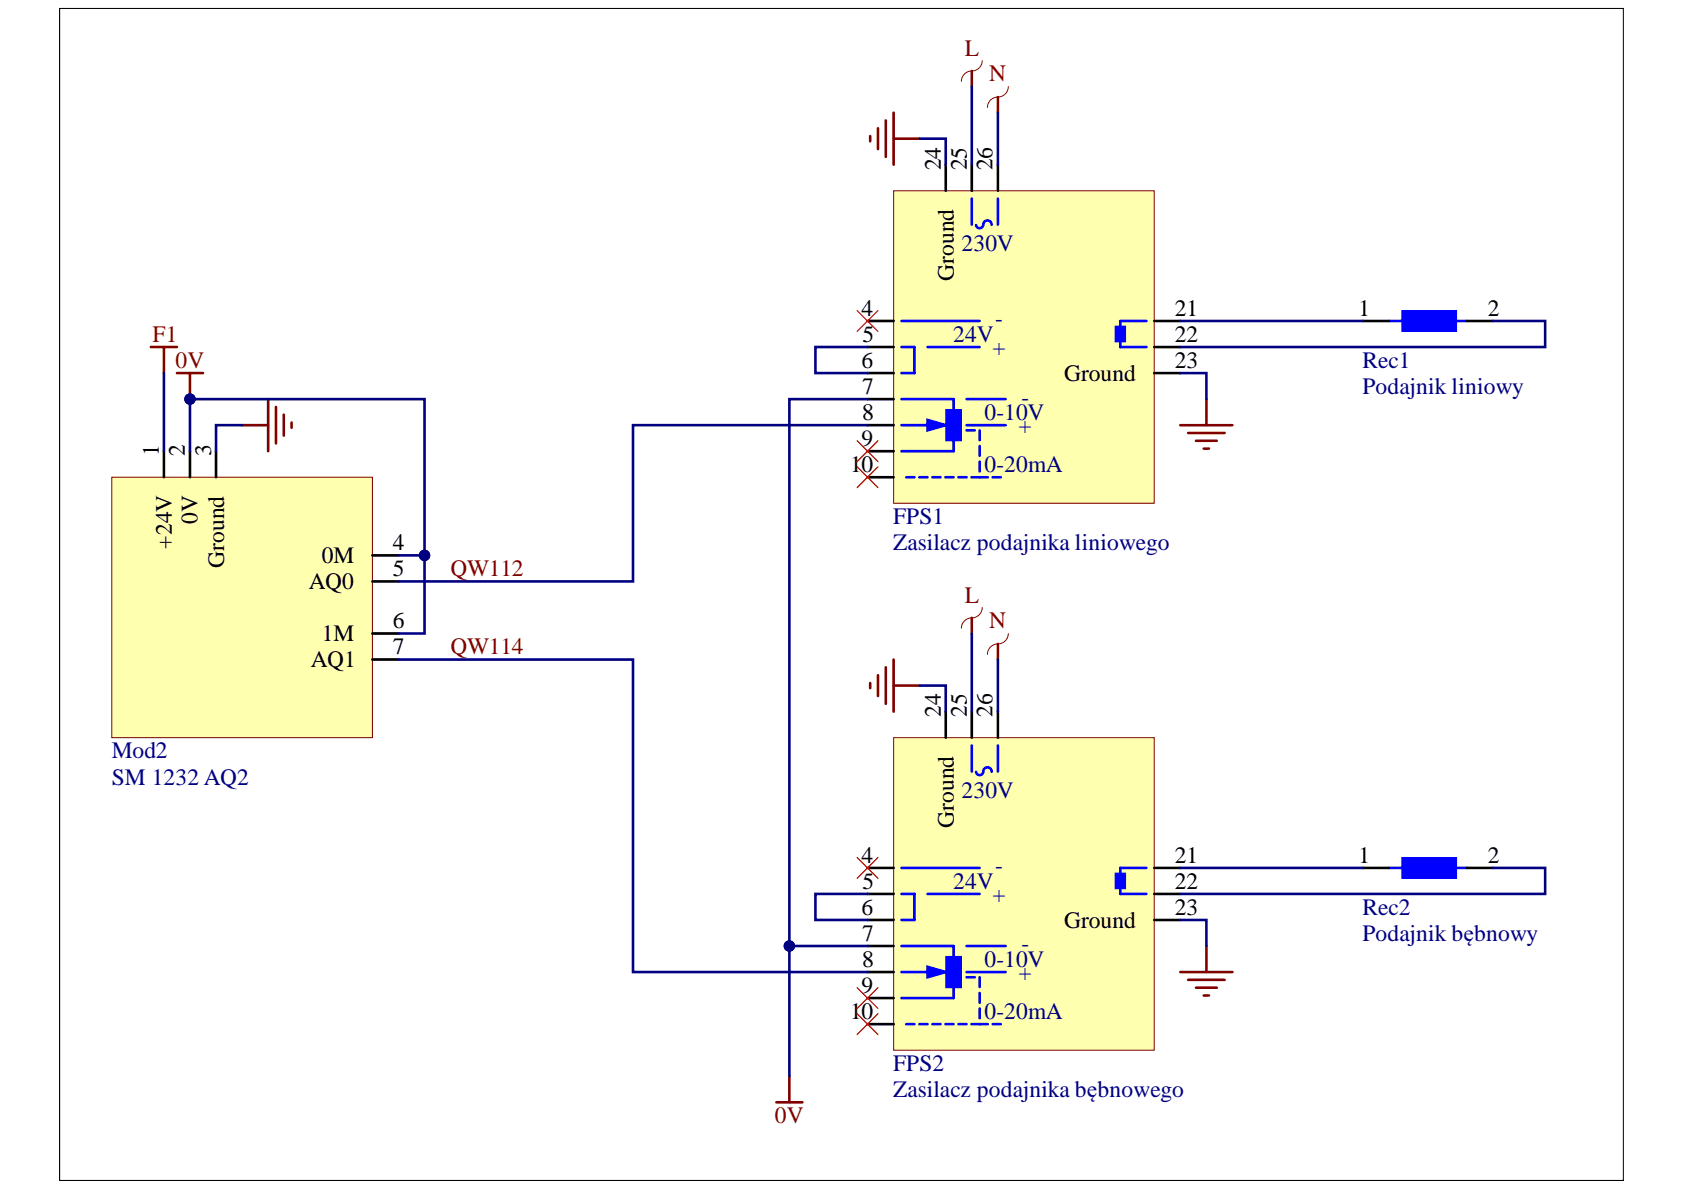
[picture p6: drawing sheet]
<svg xmlns="http://www.w3.org/2000/svg" width="297mm" height="210mm" viewBox="0 0 297 210" stroke-linecap="round" stroke-linejoin="round" font-family="sans-serif">
<path d="M10.5 1.5h275.8v206.7h-275.8z" fill="none" stroke="#000" stroke-width=".18"/>
<path d="M19.7 84.2h46v45.9h-46z" fill-rule="evenodd" fill="#ffffb0"/>
<path d="M19.7 84.2h46v45.9h-46z" fill="none" stroke="#800000" stroke-width=".18"/>
<path d="M28.9 79.6v4.6M33.5 79.6v4.6M38.1 79.6v4.6M65.7 98h4.6M65.7 102.6h4.6M65.7 111.7h4.6M65.7 116.3h4.6" fill="none" stroke="#000" stroke-width=".46"/>
<path d="M26.6 61.2h4.6M28.9 61.2v4.6M42.7 75h4.6M47.3 70.4v9.2M48.7 71.8v6.4M50.1 73.2v3.6M51.4 74.5v1" fill="none" stroke="#800000" stroke-width=".46"/>
<path d="M157.6 33.6h46v55.2h-46z" fill-rule="evenodd" fill="#ffffb0"/>
<path d="M157.6 33.6h46v55.2h-46z" fill="none" stroke="#800000" stroke-width=".18"/>
<path d="M166.8 29.1v4.5M171.4 29.1v4.5M153 56.6h4.6M153 61.2h4.6M153 65.8h4.6M153 70.4h4.6M153 75h4.6M153 79.6h4.6M153 84.2h4.6" fill="none" stroke="#000" stroke-width=".46"/>
<path d="M176 29.1v4.5M203.6 56.6h4.6M203.6 61.2h4.6M203.6 65.8h4.6" fill="none" stroke="#000" stroke-width=".45"/>
<path d="M202.2 56.6h-4.6v4.6h4.6" fill="none" stroke="#00f" stroke-width=".45"/>
<path d="M196.7 57.5h1.8v2.8h-1.8z" fill-rule="evenodd" fill="#00f"/>
<path d="M196.7 57.5h1.8v2.8h-1.8z" fill="none" stroke="#00f" stroke-width=".18"/>
<path d="M171.4 35v4.6M159 61.2h2.3v4.6h-2.3M159 70.4h9.2v9.2h-9.2M159 75h4.6" fill="none" stroke="#00f" stroke-width=".46"/>
<path d="M173.4 39.7a.64 .64 0 0 1-.6 .6 .64 .64 0 0 1-.6-.6M173.4 39.6a.74 .74 0 0 1 .8-.7 .74 .74 0 0 1 .7 .8M176 35v4.6M159 56.6h13.8M163.6 61.2h9.2" fill="none" stroke="#00f" stroke-width=".45"/>
<path d="M166.8 72.2h2.8v5.5h-2.8z" fill-rule="evenodd" fill="#00f"/>
<path d="M166.8 72.2h2.8v5.5h-2.8z" fill="none" stroke="#00f" stroke-width=".18"/>
<path d="M163.6 74.1l3.2 .9-3.2 .9z" fill="#00f"/>
<path d="M163.6 74.1l3.2 .9-3.2 .9zM170.5 75.9h1.4M159.9 84.2h1.4M162.2 84.2h1.4M164.5 84.2h1.4M166.8 84.2h1.4M169.1 84.2h1.4" fill="none" stroke="#00f" stroke-width=".46"/>
<path d="M170.5 70.4h6.9M170.5 75h6.9M172.8 75.9v1.7M172.8 78.7v1.7M171.4 84.2h2.8M172.8 81.4v1.7M175.1 84.2h1.4" fill="none" stroke="#00f" stroke-width=".45"/>
<path d="M157.6 130.1h46v55.1h-46z" fill-rule="evenodd" fill="#ffffb0"/>
<path d="M157.6 130.1h46v55.1h-46z" fill="none" stroke="#800000" stroke-width=".18"/>
<path d="M166.8 125.5v4.6M171.4 125.5v4.6M153 153.1h4.6M153 157.7h4.6M153 162.3h4.6M153 166.9h4.6M153 171.5h4.6" fill="none" stroke="#000" stroke-width=".46"/>
<path d="M176 125.5v4.6M203.6 153.1h4.6M203.6 157.7h4.6M153 176h4.6M203.6 162.3h4.6M153 180.6h4.6" fill="none" stroke="#000" stroke-width=".45"/>
<path d="M202.2 153.1h-4.6v4.6h4.6" fill="none" stroke="#00f" stroke-width=".45"/>
<path d="M196.7 154h1.8v2.8h-1.8z" fill-rule="evenodd" fill="#00f"/>
<path d="M196.7 154h1.8v2.8h-1.8z" fill="none" stroke="#00f" stroke-width=".18"/>
<path d="M171.4 131.5v4.6M159 157.7h2.3v4.6h-2.3M159 166.9h9.2M159 171.5h4.6" fill="none" stroke="#00f" stroke-width=".46"/>
<path d="M173.4 136.1a.64 .64 0 0 1-.6 .6 .64 .64 0 0 1-.6-.5M173.4 136.1a.74 .74 0 0 1 .8-.8 .74 .74 0 0 1 .7 .8M176 131.5v4.6M159 153.1h13.8M163.6 157.7h9.2M168.2 166.9v9.1h-9.2" fill="none" stroke="#00f" stroke-width=".45"/>
<path d="M166.8 168.7h2.8v5.5h-2.8z" fill-rule="evenodd" fill="#00f"/>
<path d="M166.8 168.7h2.8v5.5h-2.8z" fill="none" stroke="#00f" stroke-width=".18"/>
<path d="M163.6 170.5l3.2 1-3.2 .9z" fill="#00f"/>
<path d="M163.6 170.5l3.2 1-3.2 .9zM170.5 172.4h1.4" fill="none" stroke="#00f" stroke-width=".46"/>
<g fill="none" stroke="#00f" stroke-width=".45">
<path d="M245 153.1h13.8M170.5 166.9h6.9M170.5 171.5h6.9M172.8 172.4v1.7M172.8 175.1v1.8M172.8 177.9v1.7M159.9 180.6h1.4M162.2 180.6h1.4M164.5 180.6h1.4M166.8 180.6h1.4M169.1 180.6h1.4M171.4 180.6h2.8"/>
<path d="M175.1 180.6h1.4"/>
</g>
<g fill="none" stroke="#800000" stroke-width=".45">
<path d="M176 17.1v2.8M208.2 75h9.2M209.6 76.4h6.4M211 77.7h3.6M212.3 79.1h.9M212.8 70.4v4.6M176 113.6v2.7M208.2 171.5h9.2M209.6 172.8h6.4M211 174.2h3.6M212.3 175.6h.9M212.8 166.9v4.6"/>
<path d="M136.9 194.4h4.6M139.2 189.8v4.6"/>
</g>
<path d="M151.2 54.8l3.7 3.7M154.9 54.8l-3.7 3.7M151.2 77.7l3.7 3.7M154.9 77.7l-3.7 3.7M151.2 82.3l3.7 3.7M154.9 82.3l-3.7 3.7M151.2 151.2l3.7 3.7M154.9 151.2l-3.7 3.7M151.2 178.8l3.7 3.7M151.2 174.2l3.7 3.7M154.9 178.8l-3.7 3.7M154.9 174.2l-3.7 3.7" fill="none" stroke="#f00" stroke-width=".23"/>
<path d="M157.6 19.9v9.2M171.4 12.5v2.8M153.5 24v.9M154.9 22.6v3.7M156.2 21.2v6.5M157.6 24.5h4.6M154.9 119.1v3.7M156.2 117.7v6.4M157.6 116.3v9.2M171.4 109v2.7M153.5 120.5v.9M157.6 120.9h4.6" fill="none" stroke="#800000" stroke-width=".46"/>
<path d="M173.3 10.7a1.83 1.83 0 0 1-1.9 1.8 1.84 1.84 0 0 0-1.8 1.9M177.9 15.3a2 2 0 0 1-2.4 1.9 1.84 1.84 0 0 0-1.3 1.8M173.3 107.2a1.99 1.99 0 0 1-2.4 1.9 1.83 1.83 0 0 0-1.3 1.7M177.9 111.7a2 2 0 0 1-2.4 1.9 1.84 1.84 0 0 0-1.3 1.8" fill="none" stroke="#800000" stroke-width=".18"/>
<path d="M247.3 151.3h9.6v3.6h-9.6z" fill-rule="evenodd" fill="#00f"/>
<path d="M247.3 151.3h9.6v3.6h-9.6z" fill="none" stroke="#00f" stroke-width=".18"/>
<path d="M240.4 153.1h4.6M258.8 153.1h4.6" fill="none" stroke="#000" stroke-width=".45"/>
<path d="M245 56.6h13.8" fill="none" stroke="#00f" stroke-width=".45"/>
<path d="M247.3 54.8h9.6v3.7h-9.6z" fill-rule="evenodd" fill="#00f"/>
<path d="M247.3 54.8h9.6v3.7h-9.6z" fill="none" stroke="#00f" stroke-width=".18"/>
<path d="M240.4 56.6h4.6M258.8 56.6h4.6" fill="none" stroke="#000" stroke-width=".45"/>
<path d="M176 19.9v9.2" fill="none" stroke="#000080" stroke-width=".45"/>
<path d="M31.2 65.8h4.6M33.5 65.8v4.6" fill="none" stroke="#800000" stroke-width=".46"/>
<circle cx="33.5" cy="70.4" r=".92" fill="#000080"/>
<circle cx="33.5" cy="70.4" r=".92" fill="none" stroke="#000080" stroke-width=".18"/>
<path d="M33.5 79.6v-9.2h41.4v27.6" fill="none" stroke="#000080" stroke-width=".46"/>
<circle cx="74.9" cy="98" r=".92" fill="#000080"/>
<circle cx="74.9" cy="98" r=".92" fill="none" stroke="#000080" stroke-width=".18"/>
<circle cx="33.5" cy="70.4" r=".92" fill="#000080"/>
<circle cx="33.5" cy="70.4" r=".92" fill="none" stroke="#000080" stroke-width=".18"/>
<path d="M42.7 75h-4.6v4.6M70.3 98h4.6v13.7h-4.6M70.3 116.3h41.4v55.2h41.3" fill="none" stroke="#000080" stroke-width=".46"/>
<circle cx="74.9" cy="98" r=".92" fill="#000080"/>
<circle cx="74.9" cy="98" r=".92" fill="none" stroke="#000080" stroke-width=".18"/>
<path d="M153 75h-41.3v27.6h-41.4M153 70.4h-13.8v96.5h13.8" fill="none" stroke="#000080" stroke-width=".46"/>
<circle cx="139.2" cy="166.9" r=".92" fill="#000080"/>
<circle cx="139.2" cy="166.9" r=".92" fill="none" stroke="#000080" stroke-width=".18"/>
<path d="M162.2 24.5h4.6v4.6M28.9 65.8v13.8M153 61.2h-9.2v4.6h9.2M162.2 120.9h4.6v4.6M153 157.7h-9.2v4.6h9.2" fill="none" stroke="#000080" stroke-width=".46"/>
<path d="M208.2 56.6h32.2M263.4 56.6h9.1v4.6h-64.3M208.2 65.8h4.6v4.6M208.2 153.1h32.2M263.4 153.1h9.1v4.6h-64.3M139.2 166.9v22.9M208.2 162.3h4.6v4.6" fill="none" stroke="#000080" stroke-width=".45"/>
<circle cx="139.2" cy="166.9" r=".92" fill="#000080"/>
<circle cx="139.2" cy="166.9" r=".92" fill="none" stroke="#000080" stroke-width=".18"/>
<path d="M171.4 15.3v13.8M171.4 111.7v13.8" fill="none" stroke="#000080" stroke-width=".46"/>
<path d="M176 116.3v9.2" fill="none" stroke="#000080" stroke-width=".45"/>
<g font-size="4.1" fill="#800000">
<text x="170.2" y="9.8">L</text>
<text x="174.5" y="14.4">N</text>
<text x="26.9" y="60.3">F1</text>
<text x="31" y="64.9">0V</text>
<text x="79.5" y="101.6">QW112</text>
<text x="170.2" y="106.3">L</text>
<text x="174.5" y="110.9">N</text>
<text x="79.5" y="115.4">QW114</text>
<text x="136.7" y="198.1">0V</text>
</g>
<g font-size="4.1">
<text x="165.9" y="30" transform="rotate(-90 165.9 30)">24</text>
<text x="170.5" y="30" transform="rotate(-90 170.5 30)">25</text>
<text x="175.1" y="30" transform="rotate(-90 175.1 30)">26</text>
<text x="168.2" y="49.5" transform="rotate(-90 168.2 49.5)">Ground</text>
<text x="152" y="55.7">4</text>
<text x="207.2" y="55.7">21</text>
<text x="239.7" y="55.7">1</text>
<text x="262.4" y="55.7">2</text>
<text x="152" y="64.9">6</text>
<text x="152.2" y="60.3">5</text>
<text x="207.2" y="60.3">22</text>
<text x="207.2" y="64.9">23</text>
<text x="152.1" y="69.5">7</text>
<text x="187.7" y="67.2">Ground</text>
<text x="152.1" y="74.1">8</text>
<text x="28" y="80.5" transform="rotate(-90 28 80.5)">1</text>
<text x="32.6" y="80.5" transform="rotate(-90 32.6 80.5)">2</text>
<text x="37.2" y="80.5" transform="rotate(-90 37.2 80.5)">3</text>
<text x="150" y="83.3">10</text>
<text x="152" y="78.7">9</text>
<text x="34.9" y="92.4" transform="rotate(-90 34.9 92.4)">0V</text>
<text x="30.3" y="96.8" transform="rotate(-90 30.3 96.8)">+24V</text>
<text x="39.5" y="100.1" transform="rotate(-90 39.5 100.1)">Ground</text>
<text x="56.8" y="99.4">0M</text>
<text x="69.3" y="97.1">4</text>
<text x="69.3" y="101.6">5</text>
<text x="54.5" y="103.9">AQ0</text>
<text x="56.8" y="113.1">1M</text>
<text x="69.3" y="110.9">6</text>
<text x="54.8" y="117.7">AQ1</text>
<text x="69.3" y="115.4">7</text>
<text x="165.9" y="126.4" transform="rotate(-90 165.9 126.4)">24</text>
<text x="170.5" y="126.4" transform="rotate(-90 170.5 126.4)">25</text>
<text x="175.1" y="126.4" transform="rotate(-90 175.1 126.4)">26</text>
<text x="168.2" y="146" transform="rotate(-90 168.2 146)">Ground</text>
<text x="152" y="152.2">4</text>
<text x="207.2" y="152.2">21</text>
<text x="239.7" y="152.2">1</text>
<text x="262.4" y="152.2">2</text>
<text x="152" y="161.3">6</text>
<text x="152.2" y="156.8">5</text>
<text x="207.2" y="156.8">22</text>
<text x="207.2" y="161.3">23</text>
<text x="152.1" y="166">7</text>
<text x="187.7" y="163.7">Ground</text>
<text x="152.1" y="170.6">8</text>
<text x="150" y="179.8">10</text>
<text x="152" y="175.1">9</text>
</g>
<g font-size="4.1" fill="#000080">
<text x="169.6" y="44.2">230V</text>
<text x="175.5" y="57.6">-</text>
<text x="168.1" y="60.3">24V</text>
<text x="175.1" y="62.6">+</text>
<text x="240.3" y="64.9">Rec1</text>
<text x="180.2" y="71.4">-</text>
<text x="240.3" y="69.5">Podajnik liniowy</text>
<text x="173.6" y="74.1">0-10V</text>
<text x="179.7" y="76.4">+</text>
<text x="173.6" y="83.3">0-20mA</text>
<text x="157.6" y="92.5">FPS1</text>
<text x="157.6" y="97.1">Zasilacz podajnika liniowego</text>
<text x="19.7" y="133.8">Mod2</text>
<text x="19.7" y="138.4">SM 1232 AQ2</text>
<text x="169.6" y="140.7">230V</text>
<text x="175.5" y="154.1">-</text>
<text x="168.1" y="156.8">24V</text>
<text x="175.1" y="159.1">+</text>
<text x="240.3" y="161.3">Rec2</text>
<text x="180.2" y="167.8">-</text>
<text x="240.3" y="166">Podajnik bębnowy</text>
<text x="173.6" y="170.6">0-10V</text>
<text x="179.7" y="172.8">+</text>
<text x="173.6" y="179.8">0-20mA</text>
<text x="157.6" y="188.9">FPS2</text>
<text x="157.6" y="193.6">Zasilacz podajnika bębnowego</text>
</g>
</svg>
